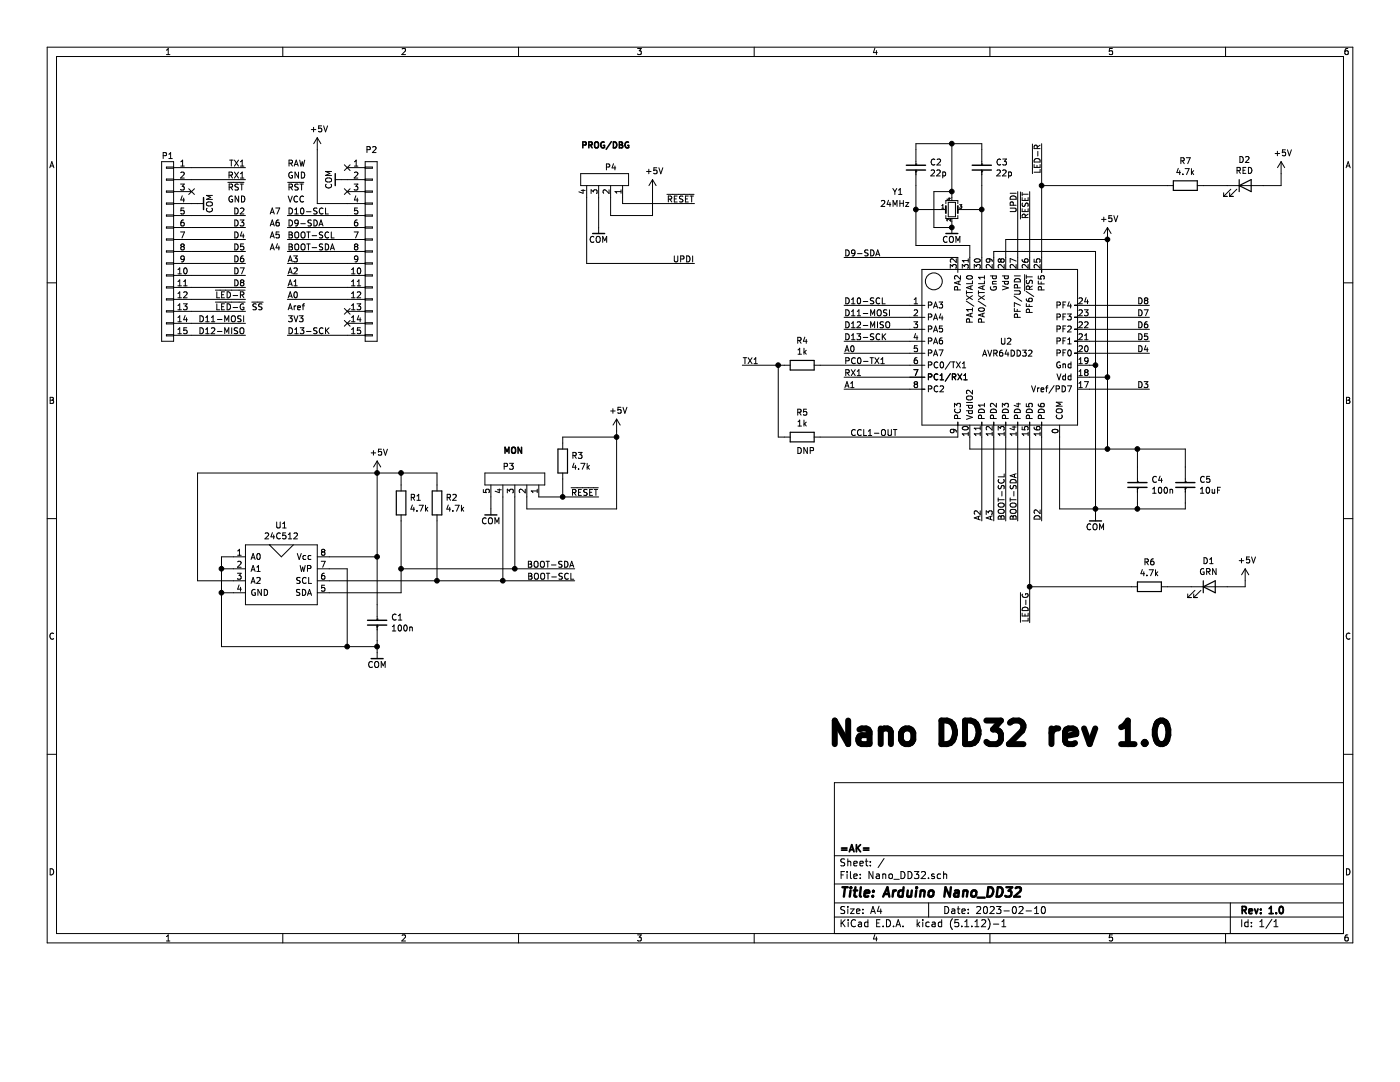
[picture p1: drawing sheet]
EESchema Schematic File Version 4
EELAYER 30 0
EELAYER END
$Descr A4 11693 8268
encoding utf-8
Sheet 1 1
Title "Arduino Nano_DD32"
Date "2023-02-10"
Rev "1.0"
Comp "=AK="
Comment1 ""
Comment2 ""
Comment3 ""
Comment4 ""
$EndDescr
Wire Wire Line
	1600 1400 2050 1400
Wire Wire Line
	1600 1500 2050 1500
Wire Wire Line
	1600 1800 2050 1800
Wire Wire Line
	1600 1900 2050 1900
Wire Wire Line
	1600 2000 2050 2000
Wire Wire Line
	1600 2100 2050 2100
Wire Wire Line
	1600 2200 2050 2200
Wire Wire Line
	1600 2300 2050 2300
Wire Wire Line
	1600 2400 2050 2400
Wire Wire Line
	1600 2500 2050 2500
Wire Wire Line
	1600 1700 1650 1700
Text Label 2050 1400 2    50   ~ 0
TX1
Text Label 2050 1500 2    50   ~ 0
RX1
Text Label 2050 1800 2    50   ~ 0
D2
Text Label 2050 1900 2    50   ~ 0
D3
Text Label 2050 2000 2    50   ~ 0
D4
Text Label 2050 2100 2    50   ~ 0
D5
Text Label 2050 2200 2    50   ~ 0
D6
Text Label 2050 2300 2    50   ~ 0
D7
Text Label 2050 2400 2    50   ~ 0
D8
Text Label 2400 1900 0    50   ~ 0
D9-SDA
Wire Wire Line
	2900 1500 2850 1500
Wire Wire Line
	2900 1700 2650 1700
Wire Wire Line
	2900 1800 2400 1800
Wire Wire Line
	2900 1900 2400 1900
Wire Wire Line
	2900 2000 2400 2000
Wire Wire Line
	2900 2100 2400 2100
Wire Wire Line
	2900 2200 2400 2200
Wire Wire Line
	2900 2400 2400 2400
Wire Wire Line
	2900 2500 2400 2500
Wire Wire Line
	2900 2300 2400 2300
NoConn ~ 2900 1400
Text Label 2400 2200 0    50   ~ 0
A3
Text Label 2400 2300 0    50   ~ 0
A2
Text Label 2400 2400 0    50   ~ 0
A1
Text Label 2400 2500 0    50   ~ 0
A0
Text Label 2050 2700 2    50   ~ 0
D11-MOSI
Text Label 2050 2800 2    50   ~ 0
D12-MISO
Text Label 2400 2800 0    50   ~ 0
D13-SCK
Wire Wire Line
	8300 3650 8300 4350
Wire Wire Line
	8400 3650 8400 4350
Wire Wire Line
	8500 3650 8500 4350
Wire Wire Line
	8700 3650 8700 4350
Wire Wire Line
	9100 3250 9600 3250
Text Label 8700 4350 1    50   ~ 0
D2
Text Label 9600 3250 2    50   ~ 0
D3
Text Label 9600 2950 2    50   ~ 0
D4
Text Label 9600 2850 2    50   ~ 0
D5
Text Label 9600 2750 2    50   ~ 0
D6
Text Label 9600 2650 2    50   ~ 0
D7
Wire Wire Line
	8300 2150 8300 2100
Wire Wire Line
	8300 2100 9150 2100
Wire Wire Line
	9150 2100 9150 3050
Wire Wire Line
	9150 3050 9100 3050
Wire Wire Line
	9150 3050 9150 4250
Connection ~ 9150 3050
Wire Wire Line
	8400 2150 8400 2000
Wire Wire Line
	8400 2000 9250 2000
Wire Wire Line
	9250 2000 9250 3150
Wire Wire Line
	9250 3150 9100 3150
Wire Wire Line
	8100 3750 9250 3750
Wire Wire Line
	9250 3750 9250 3150
Connection ~ 9250 3150
$Comp
L power:COM #PWR011
U 1 1
P 9150 4300
F 0 "#PWR011" H 9150 4100 50  0001 C CNN
F 1 "COM" H 9150 4200 50  0000 C CNN
F 2 "" H 9150 4300 50  0001 C CNN
F 3 "" H 9150 4300 50  0001 C CNN
	1    9150 4300
	1    0    0    -1  
$EndComp
$Comp
L power:COM #PWR01
U 1 1
P 1650 1700
F 0 "#PWR01" H 1650 1500 50  0001 C CNN
F 1 "COM" H 1650 1600 50  0000 C CNN
F 2 "" H 1650 1700 50  0001 C CNN
F 3 "" H 1650 1700 50  0001 C CNN
	1    1650 1700
	0    -1   -1   0   
$EndComp
$Comp
L power:+5V #PWR012
U 1 1
P 9250 2000
F 0 "#PWR012" H 9250 1850 50  0001 C CNN
F 1 "+5V" H 9265 2173 50  0000 C CNN
F 2 "" H 9250 2000 50  0001 C CNN
F 3 "" H 9250 2000 50  0001 C CNN
	1    9250 2000
	1    0    0    -1  
$EndComp
Connection ~ 9250 2000
$Comp
L power:+5V #PWR02
U 1 1
P 2650 1250
F 0 "#PWR02" H 2650 1100 50  0001 C CNN
F 1 "+5V" H 2665 1423 50  0000 C CNN
F 2 "" H 2650 1250 50  0001 C CNN
F 3 "" H 2650 1250 50  0001 C CNN
	1    2650 1250
	1    0    0    -1  
$EndComp
Wire Wire Line
	2650 1250 2650 1700
$Comp
L power:COM #PWR03
U 1 1
P 2850 1500
F 0 "#PWR03" H 2850 1300 50  0001 C CNN
F 1 "COM" H 2850 1400 50  0000 C CNN
F 2 "" H 2850 1500 50  0001 C CNN
F 3 "" H 2850 1500 50  0001 C CNN
	1    2850 1500
	0    1    1    0   
$EndComp
Wire Wire Line
	9100 2950 9600 2950
Wire Wire Line
	9100 2850 9600 2850
Wire Wire Line
	9100 2750 9600 2750
Wire Wire Line
	9100 2650 9600 2650
Text Label 7050 2950 0    50   ~ 0
A0
Text Label 7050 3250 0    50   ~ 0
A1
Text Label 8200 4350 1    50   ~ 0
A2
Text Label 8300 4350 1    50   ~ 0
A3
Text Label 7050 2650 0    50   ~ 0
D11-MOSI
Text Label 7050 2750 0    50   ~ 0
D12-MISO
Text Label 7050 2850 0    50   ~ 0
D13-SCK
Wire Wire Line
	7600 2650 7050 2650
Wire Wire Line
	7600 2750 7050 2750
Wire Wire Line
	7600 2850 7050 2850
$Comp
L Nano_DD32-rescue:Crystal_GND24_Small-Device Y1
U 1 1
P 7950 1750
F 0 "Y1" H 7450 1900 50  0000 L CNN
F 1 "24MHz" H 7350 1800 50  0000 L CNN
F 2 "Crystal:Crystal_SMD_2520-4Pin_2.5x2.0mm" H 7950 1750 50  0001 C CNN
F 3 "~" H 7950 1750 50  0001 C CNN
	1    7950 1750
	1    0    0    -1  
$EndComp
$Comp
L Device:C C3
U 1 1
P 8200 1400
F 0 "C3" H 8315 1446 50  0000 L CNN
F 1 "22p" H 8315 1355 50  0000 L CNN
F 2 "Discret:0603" H 8238 1250 50  0001 C CNN
F 3 "~" H 8200 1400 50  0001 C CNN
	1    8200 1400
	1    0    0    -1  
$EndComp
$Comp
L Device:C C2
U 1 1
P 7650 1400
F 0 "C2" H 7765 1446 50  0000 L CNN
F 1 "22p" H 7765 1355 50  0000 L CNN
F 2 "Discret:0603" H 7688 1250 50  0001 C CNN
F 3 "~" H 7650 1400 50  0001 C CNN
	1    7650 1400
	1    0    0    -1  
$EndComp
Wire Wire Line
	8200 1550 8200 1750
Wire Wire Line
	8200 1750 8050 1750
Wire Wire Line
	7850 1750 7650 1750
Wire Wire Line
	7650 1750 7650 1550
Wire Wire Line
	8200 2150 8200 1750
Connection ~ 8200 1750
Wire Wire Line
	8100 2150 8100 2050
Wire Wire Line
	8100 2050 7650 2050
Wire Wire Line
	7650 2050 7650 1750
Connection ~ 7650 1750
Wire Wire Line
	7950 1850 7950 1900
Wire Wire Line
	7950 1900 7800 1900
Wire Wire Line
	7800 1900 7800 1600
Wire Wire Line
	7800 1600 7950 1600
Wire Wire Line
	7950 1600 7950 1650
Wire Wire Line
	7650 1250 7650 1200
Wire Wire Line
	7650 1200 7950 1200
Wire Wire Line
	8200 1200 8200 1250
Wire Wire Line
	7950 1600 7950 1200
Connection ~ 7950 1600
Connection ~ 7950 1200
Wire Wire Line
	7950 1200 8200 1200
$Comp
L power:COM #PWR010
U 1 1
P 7950 1900
F 0 "#PWR010" H 7950 1700 50  0001 C CNN
F 1 "COM" H 7950 1800 50  0000 C CNN
F 2 "" H 7950 1900 50  0001 C CNN
F 3 "" H 7950 1900 50  0001 C CNN
	1    7950 1900
	1    0    0    -1  
$EndComp
Connection ~ 7950 1900
Text Label 4800 4750 2    50   ~ 0
BOOT-SDA
Text Label 4800 4850 2    50   ~ 0
BOOT-SCL
Text Label 9600 2550 2    50   ~ 0
D8
Wire Wire Line
	8500 2150 8500 1600
Wire Wire Line
	8600 2150 8600 1600
Text Label 8500 1600 3    50   ~ 0
UPDI
Text Label 8600 1600 3    50   ~ 0
~RESET
Text Label 8700 1200 3    50   ~ 0
~LED-R
$Comp
L Device:C C4
U 1 1
P 9500 4050
F 0 "C4" H 9615 4096 50  0000 L CNN
F 1 "100n" H 9615 4005 50  0000 L CNN
F 2 "Discret:0603" H 9538 3900 50  0001 C CNN
F 3 "~" H 9500 4050 50  0001 C CNN
	1    9500 4050
	1    0    0    -1  
$EndComp
$Comp
L Device:C C5
U 1 1
P 9900 4050
F 0 "C5" H 10015 4096 50  0000 L CNN
F 1 "10uF" H 10015 4005 50  0000 L CNN
F 2 "Discret:0805" H 9938 3900 50  0001 C CNN
F 3 "~" H 9900 4050 50  0001 C CNN
	1    9900 4050
	1    0    0    -1  
$EndComp
Wire Wire Line
	9250 3750 9500 3750
Wire Wire Line
	9900 3750 9900 3900
Connection ~ 9250 3750
Wire Wire Line
	9500 3900 9500 3750
Connection ~ 9500 3750
Wire Wire Line
	9500 3750 9900 3750
Wire Wire Line
	9900 4200 9900 4250
Wire Wire Line
	9900 4250 9500 4250
Connection ~ 9150 4250
Wire Wire Line
	9150 4250 9150 4300
Wire Wire Line
	9500 4200 9500 4250
Connection ~ 9500 4250
Wire Wire Line
	9500 4250 9150 4250
$Comp
L power:+5V #PWR09
U 1 1
P 5450 1600
F 0 "#PWR09" H 5450 1450 50  0001 C CNN
F 1 "+5V" H 5465 1773 50  0000 C CNN
F 2 "" H 5450 1600 50  0001 C CNN
F 3 "" H 5450 1600 50  0001 C CNN
	1    5450 1600
	1    0    0    -1  
$EndComp
$Comp
L power:COM #PWR07
U 1 1
P 5000 1900
F 0 "#PWR07" H 5000 1700 50  0001 C CNN
F 1 "COM" H 5000 1800 50  0000 C CNN
F 2 "" H 5000 1900 50  0001 C CNN
F 3 "" H 5000 1900 50  0001 C CNN
	1    5000 1900
	1    0    0    -1  
$EndComp
Text Label 5800 2200 2    50   ~ 0
UPDI
Text Label 5800 1700 2    50   ~ 0
~RESET
NoConn ~ 1600 1600
NoConn ~ 2900 1600
Text Notes 1900 1600 0    50   ~ 0
~RST
Text Notes 2400 1600 0    50   ~ 0
~RST
Text Notes 2400 1400 0    50   ~ 0
RAW
Text Notes 1900 1700 0    50   ~ 0
GND
Text Notes 2400 1500 0    50   ~ 0
GND
Text Notes 2400 1700 0    50   ~ 0
VCC
$Comp
L ic:24C256 U1
U 1 1
P 1950 4650
F 0 "U1" H 2350 4915 50  0000 C CNN
F 1 "24C512" H 2350 4824 50  0000 C CNN
F 2 "Package_SO:TSSOP-8_4.4x3mm_P0.65mm" H 2350 4500 50  0001 C CNN
F 3 "E:/Doc/Datasheets/Microchip/EEPROM/24LC256_1203P.pdf" H 2350 4831 60  0001 C CNN
	1    1950 4650
	1    0    0    -1  
$EndComp
Wire Wire Line
	2750 4850 3650 4850
Wire Wire Line
	2750 4950 3350 4950
Wire Wire Line
	3650 4350 3650 4850
$Comp
L power:+5V #PWR04
U 1 1
P 3150 3950
F 0 "#PWR04" H 3150 3800 50  0001 C CNN
F 1 "+5V" H 3165 4123 50  0000 C CNN
F 2 "" H 3150 3950 50  0001 C CNN
F 3 "" H 3150 3950 50  0001 C CNN
	1    3150 3950
	1    0    0    -1  
$EndComp
$Comp
L Device:C C1
U 1 1
P 3150 5200
F 0 "C1" H 3265 5246 50  0000 L CNN
F 1 "100n" H 3265 5155 50  0000 L CNN
F 2 "Discret:0603" H 3188 5050 50  0001 C CNN
F 3 "~" H 3150 5200 50  0001 C CNN
	1    3150 5200
	1    0    0    -1  
$EndComp
Wire Wire Line
	3150 3950 3350 3950
Wire Wire Line
	3650 3950 3650 4050
Connection ~ 3150 3950
Wire Wire Line
	3350 4050 3350 3950
Connection ~ 3350 3950
Wire Wire Line
	3350 3950 3650 3950
Wire Wire Line
	2750 4650 3150 4650
Connection ~ 3150 4650
Wire Wire Line
	3150 4650 3150 5050
Wire Wire Line
	2750 4750 2900 4750
Wire Wire Line
	2900 4750 2900 5400
Wire Wire Line
	2900 5400 3150 5400
Wire Wire Line
	3150 5400 3150 5350
Wire Wire Line
	1950 4650 1850 4650
Wire Wire Line
	1850 4650 1850 4750
Wire Wire Line
	1850 5400 2900 5400
Connection ~ 2900 5400
Wire Wire Line
	1950 4750 1850 4750
Connection ~ 1850 4750
Wire Wire Line
	1950 4950 1850 4950
Connection ~ 1850 4950
Wire Wire Line
	1850 4950 1850 5400
$Comp
L power:COM #PWR05
U 1 1
P 3150 5450
F 0 "#PWR05" H 3150 5250 50  0001 C CNN
F 1 "COM" H 3150 5350 50  0000 C CNN
F 2 "" H 3150 5450 50  0001 C CNN
F 3 "" H 3150 5450 50  0001 C CNN
	1    3150 5450
	1    0    0    -1  
$EndComp
Wire Wire Line
	3150 5400 3150 5450
Connection ~ 3150 5400
Wire Wire Line
	3350 4350 3350 4750
Connection ~ 3650 4850
Connection ~ 3350 4750
Wire Wire Line
	3350 4750 3350 4950
$Comp
L Nano_DD32-rescue:LED-Device D2
U 1 1
P 10400 1550
F 0 "D2" H 10393 1767 50  0000 C CNN
F 1 "RED" H 10393 1676 50  0000 C CNN
F 2 "Discret:0603_LED" H 10400 1550 50  0001 C CNN
F 3 "~" H 10400 1550 50  0001 C CNN
	1    10400 1550
	1    0    0    -1  
$EndComp
Wire Wire Line
	8700 1550 8700 2150
Wire Wire Line
	8700 1550 9750 1550
Wire Wire Line
	10250 1550 10050 1550
Wire Wire Line
	10550 1550 10700 1550
Wire Wire Line
	10700 1550 10700 1450
$Comp
L power:+5V #PWR014
U 1 1
P 10700 1450
F 0 "#PWR014" H 10700 1300 50  0001 C CNN
F 1 "+5V" H 10715 1623 50  0000 C CNN
F 2 "" H 10700 1450 50  0001 C CNN
F 3 "" H 10700 1450 50  0001 C CNN
	1    10700 1450
	1    0    0    -1  
$EndComp
$Comp
L Nano_DD32-rescue:R-Device R1
U 1 1
P 3350 4200
F 0 "R1" H 3420 4246 50  0000 L CNN
F 1 "4.7k" H 3420 4155 50  0000 L CNN
F 2 "Discret:0603" V 3280 4200 50  0001 C CNN
F 3 "~" H 3350 4200 50  0001 C CNN
	1    3350 4200
	1    0    0    -1  
$EndComp
$Comp
L Nano_DD32-rescue:R-Device R2
U 1 1
P 3650 4200
F 0 "R2" H 3720 4246 50  0000 L CNN
F 1 "4.7k" H 3720 4155 50  0000 L CNN
F 2 "Discret:0603" V 3580 4200 50  0001 C CNN
F 3 "~" H 3650 4200 50  0001 C CNN
	1    3650 4200
	1    0    0    -1  
$EndComp
$Comp
L Nano_DD32-rescue:R-Device R7
U 1 1
P 9900 1550
F 0 "R7" V 9693 1550 50  0000 C CNN
F 1 "4.7k" V 9784 1550 50  0000 C CNN
F 2 "Discret:0603" V 9830 1550 50  0001 C CNN
F 3 "~" H 9900 1550 50  0001 C CNN
	1    9900 1550
	0    1    1    0   
$EndComp
Wire Wire Line
	8100 3650 8100 3750
Text Label 7050 2150 0    50   ~ 0
D9-SDA
Text Label 7050 2550 0    50   ~ 0
D10-SCL
$Comp
L MCU_Microchip_AVR:AVR64DD32 U2
U 1 1
P 7700 2550
F 0 "U2" H 8350 2250 50  0000 L CNN
F 1 "AVR64DD32" H 8200 2150 50  0000 L CNN
F 2 "Package_DFN_QFN:QFN-32-1EP_5x5mm_P0.5mm_EP3.1x3.1mm_pin0" H 8300 2100 50  0001 C CNN
F 3 "" H 8300 2100 50  0001 C CNN
	1    7700 2550
	1    0    0    -1  
$EndComp
Wire Wire Line
	7600 3150 7050 3150
Text Label 7050 3050 0    50   ~ 0
PC0-TX1
Text Label 7050 3150 0    50   ~ 0
RX1
Wire Wire Line
	7600 2950 7050 2950
Text Label 7100 3650 0    50   ~ 0
CCL1-OUT
Wire Wire Line
	6850 3050 7600 3050
Text Label 6200 3050 0    50   ~ 0
TX1
$Comp
L Nano_DD32-rescue:R-Device R6
U 1 1
P 9600 4900
F 0 "R6" V 9393 4900 50  0000 C CNN
F 1 "4.7k" V 9484 4900 50  0000 C CNN
F 2 "Discret:0603" V 9530 4900 50  0001 C CNN
F 3 "~" H 9600 4900 50  0001 C CNN
	1    9600 4900
	0    1    1    0   
$EndComp
$Comp
L Nano_DD32-rescue:LED-Device D1
U 1 1
P 10100 4900
F 0 "D1" H 10093 5117 50  0000 C CNN
F 1 "GRN" H 10093 5026 50  0000 C CNN
F 2 "Discret:0603_LED" H 10100 4900 50  0001 C CNN
F 3 "~" H 10100 4900 50  0001 C CNN
	1    10100 4900
	1    0    0    -1  
$EndComp
Wire Wire Line
	10400 4900 10250 4900
Wire Wire Line
	9950 4900 9750 4900
Text Label 8600 5200 1    50   ~ 0
~LED-G
Wire Wire Line
	7600 2550 7050 2550
Wire Wire Line
	8000 2150 7050 2150
Text Label 2400 1800 0    50   ~ 0
D10-SCL
Text Label 8500 4350 1    50   ~ 0
BOOT-SDA
Text Label 8400 4350 1    50   ~ 0
BOOT-SCL
Wire Wire Line
	3650 4850 4200 4850
$Comp
L power:COM #PWR06
U 1 1
P 4100 4250
F 0 "#PWR06" H 4100 4050 50  0001 C CNN
F 1 "COM" H 4100 4150 50  0000 C CNN
F 2 "" H 4100 4250 50  0001 C CNN
F 3 "" H 4100 4250 50  0001 C CNN
	1    4100 4250
	1    0    0    -1  
$EndComp
$Comp
L power:+5V #PWR08
U 1 1
P 5150 3600
F 0 "#PWR08" H 5150 3450 50  0001 C CNN
F 1 "+5V" H 5165 3773 50  0000 C CNN
F 2 "" H 5150 3600 50  0001 C CNN
F 3 "" H 5150 3600 50  0001 C CNN
	1    5150 3600
	1    0    0    -1  
$EndComp
Wire Wire Line
	3350 4750 4300 4750
Wire Wire Line
	4300 4150 4300 4750
Connection ~ 4300 4750
Wire Wire Line
	4300 4750 4800 4750
Wire Wire Line
	4200 4150 4200 4850
Connection ~ 4200 4850
Wire Wire Line
	4200 4850 4800 4850
$Comp
L conn:CONN_01X05 P3
U 1 1
P 4500 4050
F 0 "P3" V 4650 3850 50  0000 R CNN
F 1 "CONN_01X05" V 4650 3850 50  0001 C CNN
F 2 "" H 4800 4150 50  0000 C CNN
F 3 "" H 4800 4150 50  0000 C CNN
	1    4500 4050
	0    1    -1   0   
$EndComp
Wire Wire Line
	5150 4250 5150 3650
Text Label 5000 4150 2    50   ~ 0
~RESET
Wire Wire Line
	4100 4150 4100 4250
Wire Wire Line
	4400 4150 4400 4250
Wire Wire Line
	4400 4250 5150 4250
Wire Wire Line
	4500 4150 4700 4150
$Comp
L Nano_DD32-rescue:R-Device R3
U 1 1
P 4700 3850
F 0 "R3" H 4770 3896 50  0000 L CNN
F 1 "4.7k" H 4770 3805 50  0000 L CNN
F 2 "Discret:0603" V 4630 3850 50  0001 C CNN
F 3 "~" H 4700 3850 50  0001 C CNN
	1    4700 3850
	1    0    0    -1  
$EndComp
Wire Wire Line
	4700 4000 4700 4150
Connection ~ 4700 4150
Wire Wire Line
	4700 4150 5000 4150
Wire Wire Line
	4700 3700 4700 3650
Wire Wire Line
	4700 3650 5150 3650
Connection ~ 5150 3650
Wire Wire Line
	5150 3650 5150 3600
$Comp
L conn:CONN_01X04 P4
U 1 1
P 5200 1550
F 0 "P4" V 5350 1400 50  0000 L CNN
F 1 "CONN_01X04" V 5350 1400 50  0001 C CNN
F 2 "Connector_PinHeader_2.54mm:PinHeader_1x04_P2.54mm_Vertical" H 5200 1550 50  0001 C CNN
F 3 "" H 5200 1550 50  0000 C CNN
	1    5200 1550
	0    1    -1   0   
$EndComp
Wire Wire Line
	5000 1650 5000 1900
Wire Wire Line
	5200 1650 5200 1700
Wire Wire Line
	5200 1700 5800 1700
Wire Wire Line
	5100 1650 5100 1800
Wire Wire Line
	5100 1800 5450 1800
Wire Wire Line
	5450 1800 5450 1600
Wire Wire Line
	4900 1650 4900 2200
Wire Wire Line
	4900 2200 5800 2200
Text Notes 4850 1250 0    50   ~ 10
PROG/DBG
Text Notes 4200 3800 0    50   ~ 10
MON
Wire Wire Line
	1850 4750 1850 4950
Wire Wire Line
	1950 4850 1650 4850
Wire Wire Line
	1650 4850 1650 3950
Wire Wire Line
	1650 3950 3150 3950
Wire Wire Line
	3150 3950 3150 4650
Wire Wire Line
	7050 3250 7600 3250
Wire Wire Line
	8200 3650 8200 4350
Wire Wire Line
	8600 3650 8600 4900
Wire Wire Line
	8600 4900 9450 4900
Wire Wire Line
	9100 2550 9600 2550
Wire Wire Line
	6850 3650 8000 3650
Wire Wire Line
	6550 3650 6500 3650
Wire Wire Line
	6500 3650 6500 3050
Wire Wire Line
	6500 3050 6550 3050
Wire Wire Line
	6500 3050 6200 3050
Connection ~ 6500 3050
$Comp
L Nano_DD32-rescue:R-Device R4
U 1 1
P 6700 3050
F 0 "R4" V 6493 3050 50  0000 C CNN
F 1 "1k" V 6584 3050 50  0000 C CNN
F 2 "Discret:0603" V 6630 3050 50  0001 C CNN
F 3 "~" H 6700 3050 50  0001 C CNN
	1    6700 3050
	0    1    1    0   
$EndComp
$Comp
L Nano_DD32-rescue:R-Device R5
U 1 1
P 6700 3650
F 0 "R5" V 6493 3650 50  0000 C CNN
F 1 "1k" V 6584 3650 50  0000 C CNN
F 2 "Discret:0603" V 6630 3650 50  0001 C CNN
F 3 "~" H 6700 3650 50  0001 C CNN
	1    6700 3650
	0    1    1    0   
$EndComp
$Comp
L power:+5V #PWR013
U 1 1
P 10400 4850
F 0 "#PWR013" H 10400 4700 50  0001 C CNN
F 1 "+5V" H 10415 5023 50  0000 C CNN
F 2 "" H 10400 4850 50  0001 C CNN
F 3 "" H 10400 4850 50  0001 C CNN
	1    10400 4850
	1    0    0    -1  
$EndComp
Wire Wire Line
	10400 4850 10400 4900
Wire Wire Line
	8850 3650 8850 4250
Wire Wire Line
	8850 4250 9150 4250
$Comp
L conn:CONN_01X15 P2
U 1 1
P 3100 2100
F 0 "P2" H 3050 2950 50  0000 L CNN
F 1 "CONN_01X15" H 3178 2050 50  0001 L CNN
F 2 "Connector_PinHeader_2.54mm:PinHeader_1x15_P2.54mm_Vertical" H 3100 2100 50  0001 C CNN
F 3 "" H 3100 2100 50  0000 C CNN
	1    3100 2100
	1    0    0    -1  
$EndComp
$Comp
L conn:CONN_01X15 P1
U 1 1
P 1400 2100
F 0 "P1" H 1400 2900 50  0000 C CNN
F 1 "CONN_01X15" H 1317 2924 50  0001 C CNN
F 2 "Connector_PinHeader_2.54mm:PinHeader_1x15_P2.54mm_Vertical" H 1400 2100 50  0001 C CNN
F 3 "" H 1400 2100 50  0000 C CNN
	1    1400 2100
	-1   0    0    -1  
$EndComp
NoConn ~ 2900 2600
NoConn ~ 2900 2700
Wire Wire Line
	2900 2800 2400 2800
Wire Wire Line
	1600 2600 2050 2600
Text Label 2400 2100 0    50   ~ 0
BOOT-SDA
Text Label 2400 2000 0    50   ~ 0
BOOT-SCL
Wire Wire Line
	8700 1550 8700 1200
Connection ~ 8700 1550
Wire Wire Line
	8600 4900 8600 5200
Connection ~ 8600 4900
Text Label 2050 2500 2    50   ~ 0
~LED-R
Text Label 2050 2600 2    50   ~ 0
~LED-G
Text Notes 2100 2600 0    50   ~ 0
~SS
Wire Wire Line
	1600 2700 2050 2700
Wire Wire Line
	1600 2800 2050 2800
Text Notes 2250 1800 0    50   ~ 0
A7
Text Notes 2250 1900 0    50   ~ 0
A6
Text Notes 2250 2000 0    50   ~ 0
A5
Text Notes 2250 2100 0    50   ~ 0
A4
Text Notes 6900 6250 0    197  ~ 39
Nano DD32 rev 1.0
Text Notes 2400 2600 0    50   ~ 0
Aref
Text Notes 2400 2700 0    50   ~ 0
3V3
Text Notes 6650 3800 0    50   ~ 0
DNP
$EndSCHEMATC
